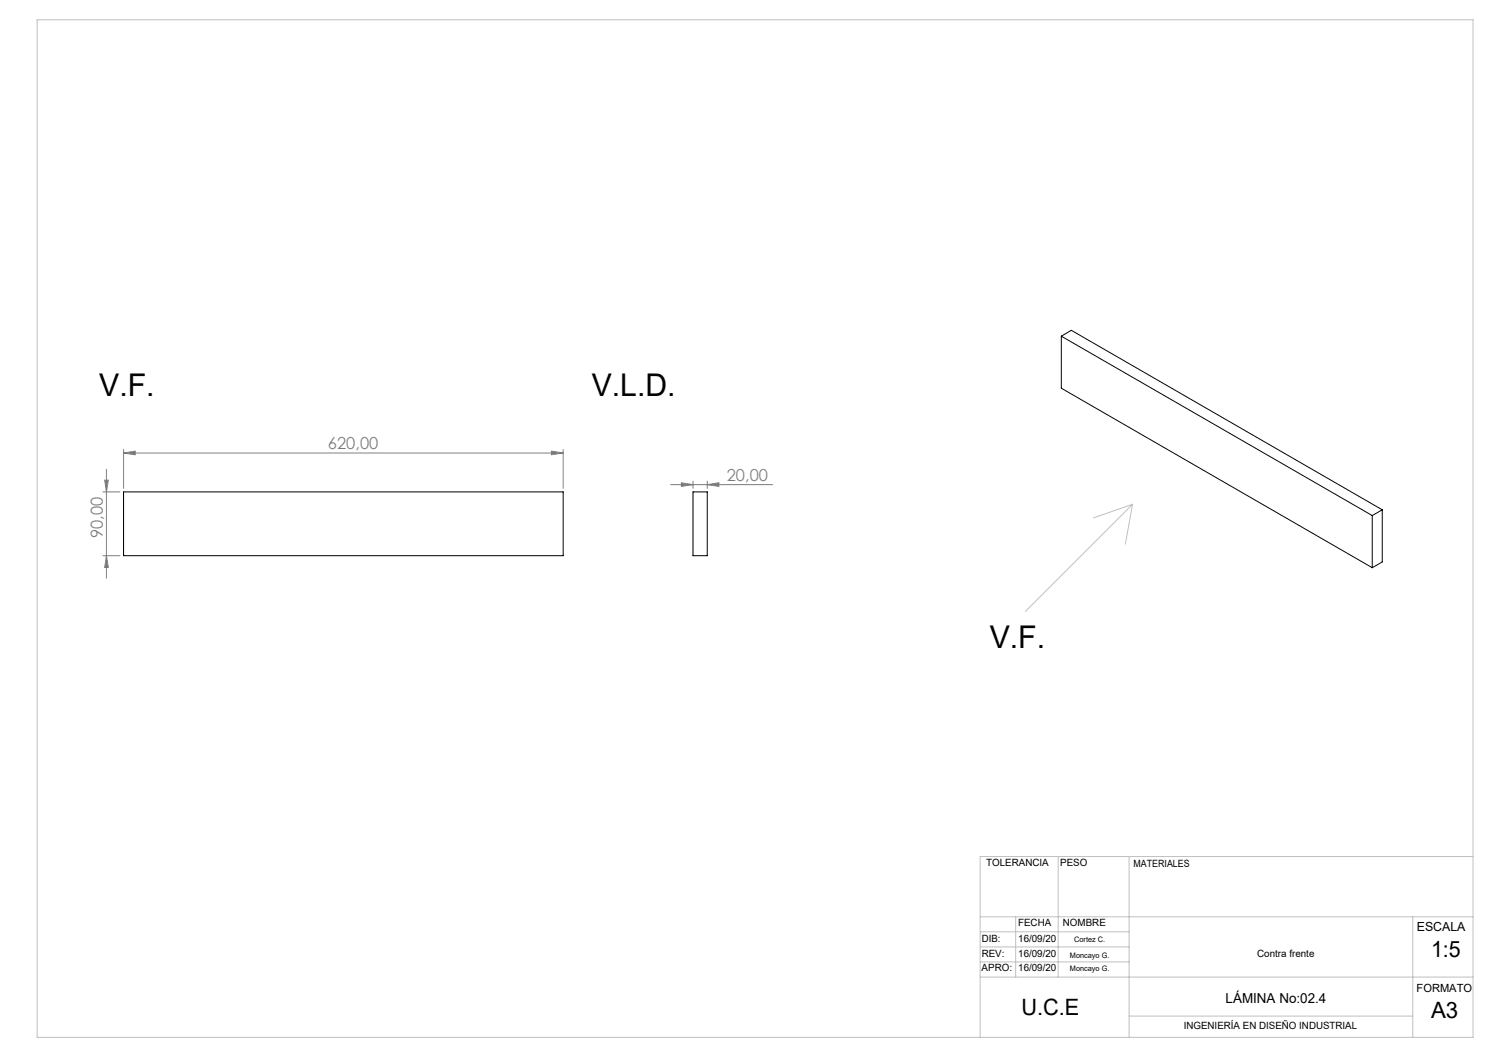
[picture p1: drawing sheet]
<svg xmlns="http://www.w3.org/2000/svg" width="420mm" height="297mm" viewBox="0 0 420 297" stroke-linecap="round" stroke-linejoin="round" font-family="sans-serif">
<g fill="none" stroke="#808080" stroke-width=".28">
<path d="M29 138.7h4.8M29.5 135.4h1.1l-.6 3.3zM30 132.4v30.7M34.9 127.8l3.2-.6v1.1zM34.9 126.8v11M34.9 127.8h124M155.5 127.2l3.4 .6-3.4 .5zM158.9 126.8v11M189.1 136.7h28.8M192.2 136.2l3.3 .5-3.3 .5zM195.5 135.7v2.1M199.5 136.7l3.3-.5v1z"/>
<path d="M199.5 135.7v2.1M29 156.7h4.8M30 156.7l.6 3.4h-1.1z"/>
</g>
<g fill="none" stroke="#c0c0c0" stroke-width=".28">
<path d="M10.5 5.6h405v287h-405zM319.4 142.2l-30.2 30.3M319.4 142.2l-2 11.3M319.4 142.2l-11 3.9M276.5 258.6h139M286.5 258.6v17M298.5 241.6v34M318.5 241.6v51M398.5 258.6v34M415.5 241.6h-139v51M276.5 267.1h42M276.5 271.3h42"/>
<path d="M276.5 262.8h42M276.5 275.6h139M318.5 286.6h80"/>
</g>
<g fill="#808080">
<path d="M192.2 136.2l3.3 .5-3.3 .5zM199.5 136.7l3.3-.5v1z"/>
<path d="M155.5 127.2l3.4 .6-3.4 .5zM34.9 127.8l3.2-.6v1.1z"/>
<path d="M29.5 135.4h1.1l-.6 3.3zM30 156.7l.6 3.4h-1.1z"/>
</g>
<path d="M299.4 94.8l87.7 50.6M299.4 94.8l2.8-1.6 87.7 50.6M299.4 94.8v14.7l87.7 50.6M34.9 138.7h124v18h-124zM195.5 138.7h4v18h-4zM387.1 145.4v14.7M389.9 143.8l-2.8 1.6M389.9 143.8v14.7l-2.8 1.6" fill="none" stroke="#000" stroke-width=".28"/>
<g font-size="8.8">
<text x="28" y="111.8">V.F.</text>
<text x="166.9" y="111.8">V.L.D.</text>
<text x="279.2" y="182.9">V.F.</text>
</g>
<g font-size="6.3">
<text x="403.7" y="270">1:5</text>
<text x="288.1" y="286.2">U.C.E</text>
<text x="403.7" y="287.2">A3</text>
</g>
<g font-size="4.7" fill="#808080">
<text x="92.5" y="126.7">620,00</text>
<text x="205" y="135.7">20,00</text>
<text x="29" y="151.8" transform="rotate(-90 29 151.8)">90,00</text>
</g>
<text font-size="3.9" x="345.7" y="283">LÁMINA No:02.4</text>
<text font-size="3.5" x="399.6" y="262.6">ESCALA</text>
<text font-size="3.2" x="399.6" y="279.7">FORMATO</text>
<g font-size="2.8">
<text x="278.1" y="244.3">TOLERANCIA</text>
<text x="299.1" y="244.3">PESO</text>
<text x="319.7" y="244.6">MATERIALES</text>
<text x="287.2" y="261.3">FECHA</text>
<text x="299.8" y="261.3">NOMBRE</text>
<text x="276.9" y="265.8">DIB:</text>
<text x="287.2" y="265.8">16/09/20</text>
<text x="276.9" y="273.8">APRO:</text>
<text x="276.9" y="270.1">REV:</text>
<text x="287.2" y="270.1">16/09/20</text>
<text x="287.2" y="273.8">16/09/20</text>
<text x="354.6" y="270.1">Contra frente</text>
<text x="333.9" y="290.3">INGENIERÍA EN DISEÑO INDUSTRIAL</text>
</g>
<g font-size="2.1">
<text x="303" y="265.8">Cortez C.</text>
<text x="301.8" y="270.1">Moncayo G.</text>
<text x="301.8" y="273.8">Moncayo G.</text>
</g>
</svg>
